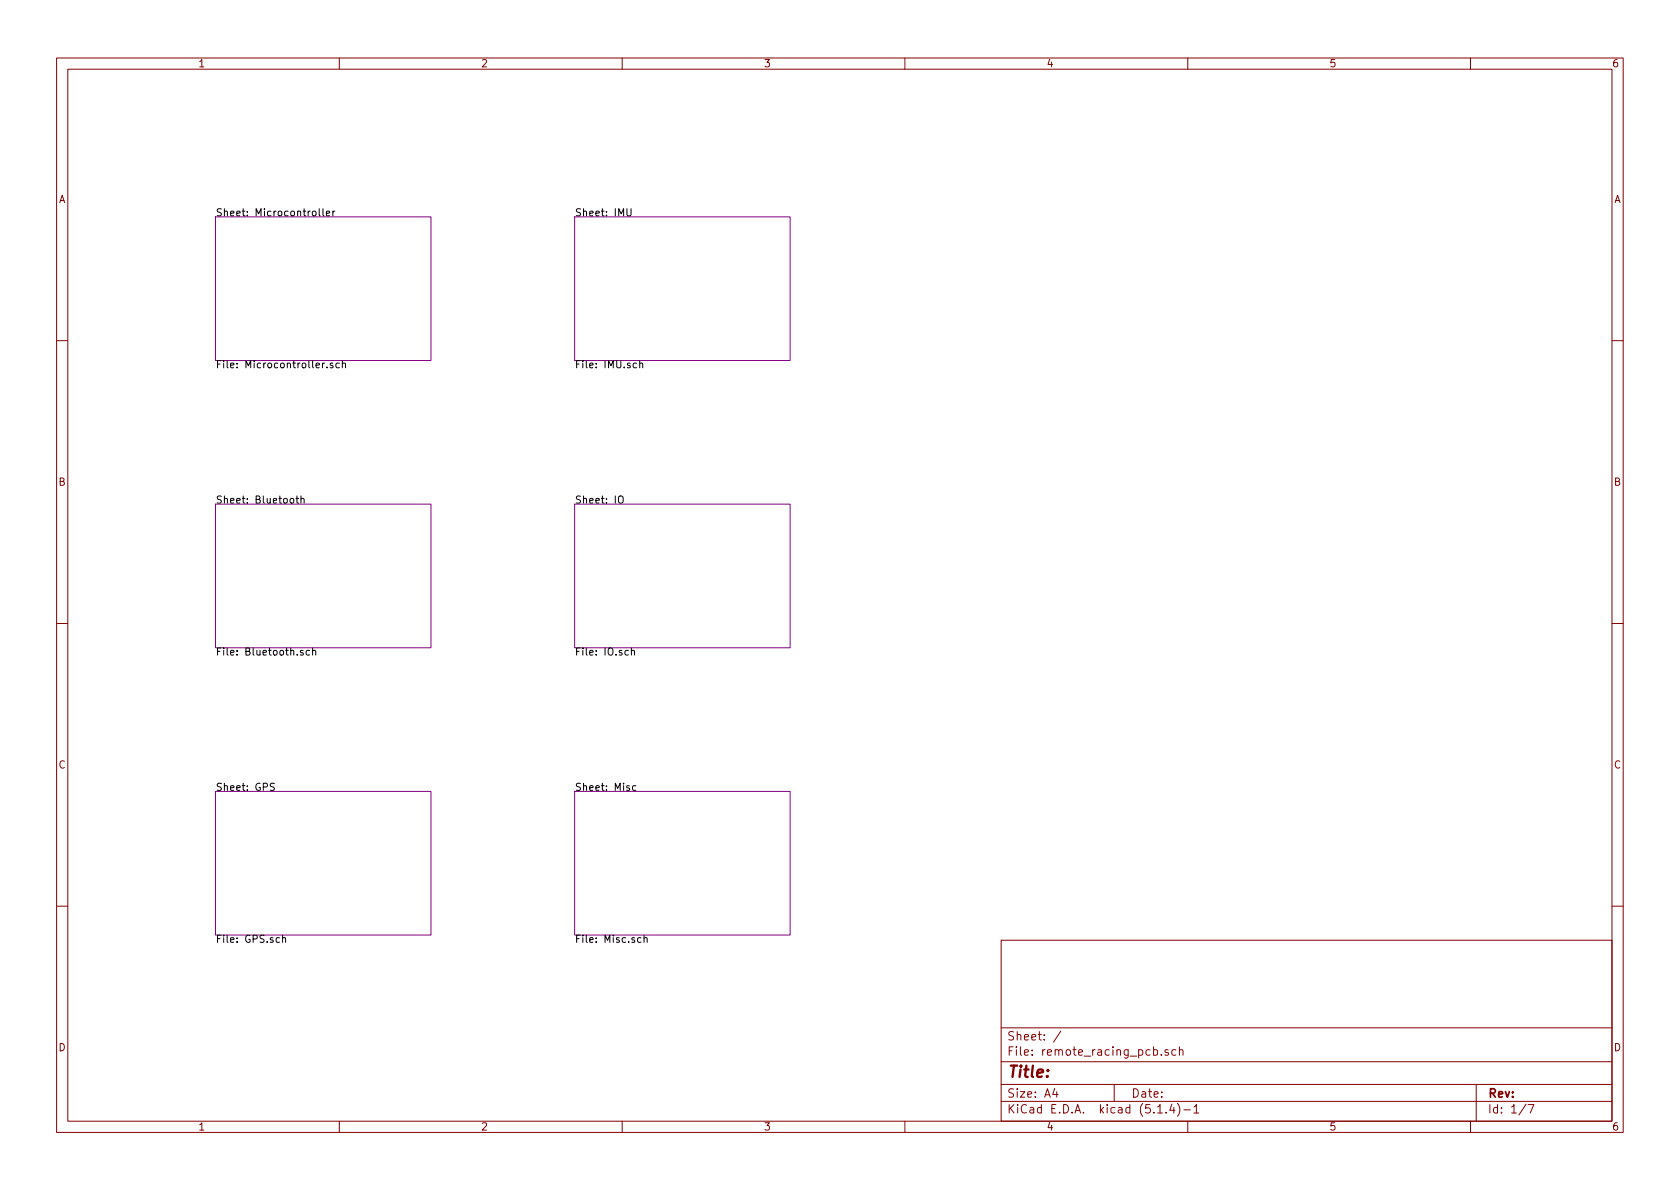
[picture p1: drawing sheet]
<svg xmlns="http://www.w3.org/2000/svg" width="297mm" height="210mm" viewBox="0 0 297 210" stroke-linecap="round" stroke-linejoin="round" font-family="sans-serif">
<g fill="none" stroke="#840000" stroke-width=".18">
<path d="M10 10.3h277v189.9h-277zM12 12.2h273v186.1h-273zM60 10.3v1.9M110 10.3v1.9M160 10.3v1.9M210 10.3v1.9M260 10.3v1.9M10 60.2h2M285 60.2h2M10 110.3h2M285 110.3h2M10 160.2h2"/>
<path d="M177 166.3h108v32h-108zM285 160.2h2M60 198.3v1.9M110 198.3v1.9M160 198.3v1.9M177 194.8h108M177 191.8h108M177 187.8h108M177 181.8h108M186.5 192.5l-.4 1h1M186.8 193v1M187.6 182.3l-1.3 2"/>
<path d="M197 191.8v3M204.7 196.8h.8M205.3 186.5v.1M206.2 196.7v.1M206.6 185.7l-.4-.1-.2 .2v.2l.6 .2v.3h-.6M207.2 195.2l-.4 1.1h.9M207.5 195.8v1M207.9 185.7l-.4-.1-.3 .3 .1 .6h.6M208.2 195.1a1.71 1.71 0 0 1 0 2.3M208.5 185.7l.3-.1 .3 .1 .1 .9M208.5 185.1v1.5M209.3 196.3h1.2"/>
<path d="M210 198.3v1.9M211.1 195.8l.4-.5v1.5M211.1 196.8h.9M260 198.3v1.9M261 191.8v6.5M269.8 195.2l-1.2 2M270.2 195.3h1l-.6 1.5"/>
</g>
<path d="M38.1 38.3h38.1v25.4h-38.1zM101.6 38.3h38.1v25.4h-38.1zM38.1 89.1h38.1v25.4h-38.1zM101.6 89.1h38.1v25.4h-38.1zM38.1 139.9h38.1v25.4h-38.1zM101.6 139.9h38.1v25.4h-38.1z" fill="none" stroke="#840084" stroke-width=".18"/>
<g fill="none" stroke="#000" stroke-width=".18">
<path d="M56.4 36.9v1.1l.2 .2M57.1 36.9v1.1l.2 .2M57.7 37.7l.6-.1-.1-.2-.3-.1-.2 .2 .1 .6h.4M58.9 37.3v.9M59.2 37.3l-.3 .3M110.8 36.9v1l.3 .3 .4-.1 .1-.2v-1M57.4 64.2l-.4 .2M57.8 64.9v.1M58.9 64.3l-.4-.1-.1 .2v.2l.5 .1v.3h-.5M60 64.3l-.4-.1-.2 .2 .1 .6h.5M60.5 64.3l.2-.1 .3 .1 .1 .7M60.5 63.8v1.2"/>
<path d="M112.5 64.3l-.3-.1-.3 .2 .2 .6h.4M113.1 64.3l.2-.1 .3 .1v.7M113.1 63.8v1.2M51.4 88.2l.3-.1 .2 .2-.1 .6-.3 .1-.2-.3zM52.3 88.1h.5M52.5 87.7v1.1l.3 .2M53.2 88.3l.2-.2 .3 .1 .1 .8M53.2 87.7v1.3M109.4 87.9a.45 .45 0 0 1 .7 0 .88 .88 0 0 1-.2 1.1l-.4-.1a1.07 1.07 0 0 1-.1-1zM53.6 115.1l-.3-.1-.2 .2 .1 .2 .4 .1v.3h-.5M54.7 115.1l-.3-.1-.3 .2 .2 .6h.4M55.3 115.1l.1-.1 .4 .1v.7"/>
<path d="M55.3 114.6v1.2M111.1 115.1l-.4-.1-.2 .2 .1 .6h.5M111.6 115.1l.2-.1 .3 .1 .1 .7M111.6 114.6v1.2M48.5 138.6l-.5-.1-.2 .1v.4l.6 .2 .1 .3-.2 .3-.5-.1M112.4 139l-.3-.1-.3 .3 .1 .5h.5M50 165.9l.1-.1 .3 .1 .1 .7M50 165.4v1.2M113.3 165.9l-.3-.1-.3 .2 .2 .6h.4M113.9 165.9l.2-.1 .3 .1v.7M113.9 165.4v1.2"/>
</g>
<text font-size="2.8" fill="#840000" x="178" y="190.5">Title:</text>
<g font-size="2.1" fill="#840000">
<text x="178" y="184">Sheet: /</text>
<text x="178" y="186.7">File: remote_racing_pcb.sch</text>
<text x="178" y="196.9">KiCad E.D.A. kicad (5.1.4)-1</text>
<text x="178" y="194.1">Size: A4</text>
<text x="200" y="194.1">Date:</text>
<text x="263" y="194.1">Rev:</text>
<text x="263" y="196.9">Id: 1/7</text>
</g>
<g font-size="1.8" fill="#840000">
<text x="35" y="11.9">1</text>
<text x="85" y="11.9">2</text>
<text x="135" y="11.9">3</text>
<text x="185" y="11.9">4</text>
<text x="235" y="11.9">5</text>
<text x="285" y="11.9">6</text>
<text x="10.4" y="35.9">A</text>
<text x="285.4" y="35.9">A</text>
<text x="10.4" y="85.9">B</text>
<text x="285.4" y="85.9">B</text>
<text x="10.4" y="135.9">C</text>
<text x="285.4" y="135.9">C</text>
<text x="10.4" y="185.9">D</text>
<text x="285.4" y="185.9">D</text>
<text x="35" y="199.9">1</text>
<text x="85" y="199.9">2</text>
<text x="135" y="199.9">3</text>
<text x="185" y="199.9">4</text>
<text x="235" y="199.9">5</text>
<text x="285" y="199.9">6</text>
</g>
<g font-size="1.8">
<text x="38.1" y="38.2">Sheet: Microcontroller</text>
<text x="101.6" y="38.2">Sheet: IMU</text>
<text x="38.1" y="65.1">File: Microcontroller.sch</text>
<text x="101.6" y="65.1">File: IMU.sch</text>
<text x="38.1" y="89">Sheet: Bluetooth</text>
<text x="101.6" y="89">Sheet: IO</text>
<text x="38.1" y="115.9">File: Bluetooth.sch</text>
<text x="101.6" y="115.9">File: IO.sch</text>
<text x="38.1" y="139.8">Sheet: GPS</text>
<text x="101.6" y="139.8">Sheet: Misc</text>
<text x="38.1" y="166.7">File: GPS.sch</text>
<text x="101.6" y="166.7">File: Misc.sch</text>
</g>
</svg>
